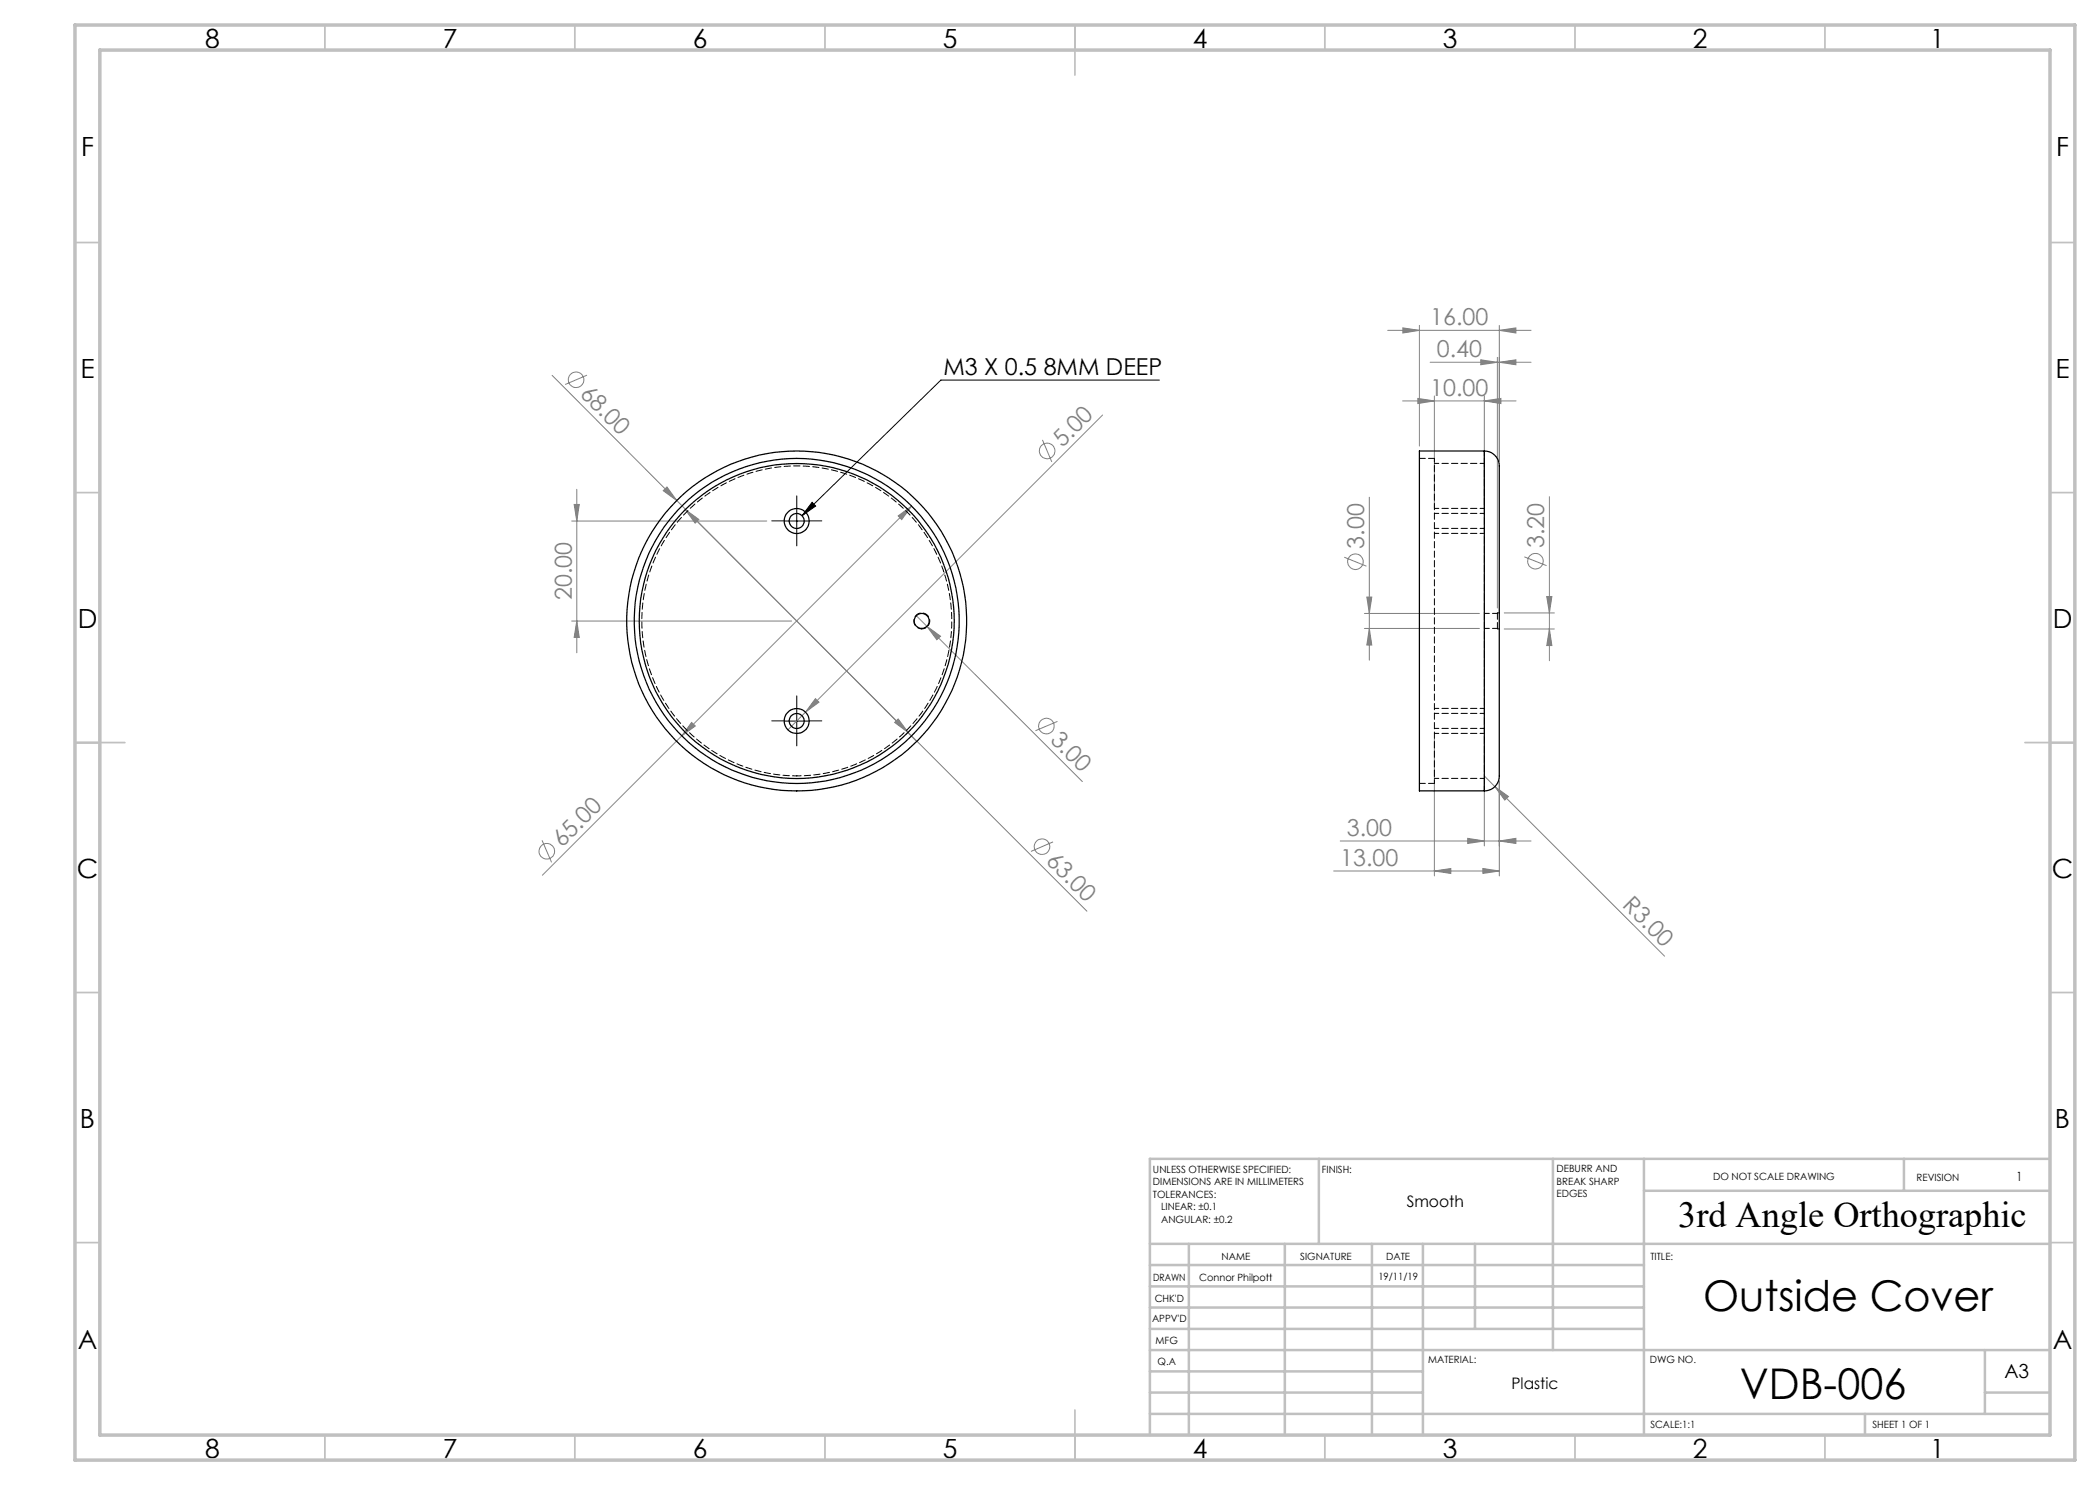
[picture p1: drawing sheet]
<svg xmlns="http://www.w3.org/2000/svg" width="420mm" height="297mm" viewBox="0 0 420 297" stroke-linecap="round" stroke-linejoin="round" font-family="sans-serif">
<g fill="none" stroke="#808080" stroke-width=".2">
<path d="M110.4 75.1l72.9 73.2M117.4 75l-4.4 1.9M277.5 66.1h28.7M280.6 65.6l3.3 .5-3.3 .5zM283.6 79.7l3.3 .5-3.3 .5zM283.9 65.1v24.1M286 72.5h20.2M286.9 79.2v22.5M296.2 72l3.3 .5-3.3 .5zM296.9 79.2v22.5M299.5 71.5v50.1M299.9 72.5l3.3-.5v1z"/>
<path d="M299.9 66.1l3.3-.5v1zM299.9 65.1v27.1M115.4 97.9v32.7M132.6 98.1l.8-.7 2 2.7zM208.5 88l1.9 4.4M220.5 83l-59.4 59.4M273.9 99.4v32.6M280.5 80.2h22.7M296.9 80.2l3.3-.5v1zM309.9 99.3v32.8M114.3 104.2h39.1M114.8 100.9h1.1l-.5 3.3z"/>
<path d="M137.1 101.9l44.5 44.6M137.1 101.9l2.7 2-.8 .7zM179.6 103.2l2.7-2-2 2.7zM182.3 101.2l-73.8 73.8M268.9 111.4l4.4 1.8M273.4 119.4h1l-.5 3.3zM304.9 111.4l4.4 1.7M309.4 119.3h1l-.5 3.3zM114.3 124.2h44M115.4 124.2l.5 3.3h-1.1zM163.1 139.7l.7 .7-2.7 2zM183.3 123.2l33.2 33.1"/>
<path d="M185.4 125.3l2.7 1.9-.7 .7zM272.9 122.7h23M272.9 125.7h23M273.9 125.7l.5 3.3h-1zM300.8 122.6h10.1M300.8 125.8h10.1M309.9 125.8l.5 3.3h-1zM138.3 144.5l.8 .7-2.8 2zM161.1 142.4l-3.5 3.6M178.9 144.5l.7-.7 2 2.7zM181.6 146.5l35.8 35.7M211.5 144.3l-4.4 1.9"/>
<path d="M286.9 147.7v27.5M296.9 155.2l2.1 2.1M296.9 156.7v12.5M299 157.3l2.7 2-.7 .7zM299 157.3l33.9 33.9M299.9 156.2v19M108.4 168.1l1.9 4.4M210.6 168.4l-4.4 1.9M266.7 174.2h33.2M268 168.2h38.2M286.9 174.2l3.3-.5v1zM293.5 167.7l3.4 .5-3.4 .5z"/>
<path d="M296.6 173.7l3.3 .5-3.3 .5zM299.9 168.2l3.3-.5v1z"/>
<circle cx="115.2" cy="75.9" r="1.55"/>
<circle cx="209.4" cy="90.2" r="1.57"/>
<circle cx="271.1" cy="112.3" r="1.56"/>
<circle cx="307.1" cy="112.2" r="1.55"/>
<circle cx="209.3" cy="145.2" r="1.56"/>
<circle cx="109.4" cy="170.3" r="1.56"/>
<circle cx="208.4" cy="169.3" r="1.56"/>
</g>
<path d="M231.9 76h-43.7l-27.8 27.1M156.8 104.2h5.1M159.3 101.7v5M162.4 100.5l.7 .7-2.7 1.9zM156.8 144.2h5.1M159.3 141.7v5" fill="none" stroke="#000" stroke-width=".2"/>
<path d="M156.9 104.2h-2.5M159.4 106.7v2.5M159.4 101.7v-2.5M161.9 104.2h2.5M156.9 144.2h-2.5M159.4 146.7v2.5M159.4 141.7v-2.5M161.9 144.2h2.5" fill="none" stroke="#000" stroke-width=".2" stroke-dasharray="15.2 1.3 1.3 1.3"/>
<g fill="none" stroke="#c0c0c0" stroke-width=".35">
<path d="M65 5v5M115 5v5M165 5v5M215 5v10M265 5v5M315 5v5M365 5v5M15 48.5h5M410 48.5h5M15 98.5h5M410 98.5h5M15 148.5h10"/>
<path d="M405 148.5h10M15 198.5h5M410 198.5h5M15 248.5h5M410 248.5h5M65 287v5M115 287v5M165 287v5M215 282v10M265 287v5M315 287v5M365 287v5"/>
</g>
<g fill="none" stroke="#c0c0c0" stroke-width=".5">
<path d="M263.8 231.8v17M310.6 231.8v38.2M328.8 231.8v55.2M328.8 238.2h81.2M380.8 231.8v6.4M410 231.8h-180v55.2M230 248.8h180M230 257.3h98.8M230 253h98.8M237.8 248.8v38.2M257 248.8v38.2M274.4 248.8v38.2"/>
<path d="M284.6 248.8v38.2M295 248.8v17M230 265.8h98.8M230 261.5h98.8M230 278.5h54.6M230 274.3h54.6M230 270h180M397 278.5h13M397 270v12.8M230 282.8h180M373 282.8v4.2"/>
</g>
<path d="M15 5h400v287h-400zM20 10h390v277h-390z" fill="none" stroke="#c0c0c0" stroke-width=".7"/>
<path d="M162.4 100.5l.7 .7-2.7 1.9z" fill="#000"/>
<g fill="#808080">
<path d="M132.6 98.1l.8-.7 2 2.7z"/>
<path d="M163.1 139.7l.7 .7-2.7 2z"/>
<path d="M185.4 125.3l2.7 1.9-.7 .7z"/>
<path d="M299 157.3l2.7 2-.7 .7z"/>
<path d="M299.9 72.5l3.3-.5v1zM296.2 72l3.3 .5-3.3 .5zM296.9 80.2l3.3-.5v1zM283.6 79.7l3.3 .5-3.3 .5z"/>
<path d="M286.9 174.2l3.3-.5v1zM296.6 173.7l3.3 .5-3.3 .5zM293.5 167.7l3.4 .5-3.4 .5zM299.9 168.2l3.3-.5v1z"/>
<path d="M179.6 103.2l.7 .7 2-2.7zM138.3 144.5l-2 2.7 2.8-2z"/>
<path d="M309.4 119.3h1l-.5 3.3zM309.9 125.8l.5 3.3h-1zM273.4 119.4h1l-.5 3.3zM273.9 125.7l.5 3.3h-1z"/>
<path d="M114.8 100.9h1.1l-.5 3.3zM115.4 124.2l.5 3.3h-1.1z"/>
<path d="M137.1 101.9l1.9 2.7 .8-.7zM179.6 143.8l-.7 .7 2.7 2z"/>
<path d="M280.6 65.6l3.3 .5-3.3 .5zM299.9 66.1l3.3-.5v1z"/>
</g>
<g fill="none" stroke="#000" stroke-width=".25">
<path d="M296.9 90.2a3.1 3.1 0 0 1 3 3.7v60.8a3.1 3.1 0 0 1-3 3.5M296.9 90.2h-13v68h13M296.9 90.2v68"/>
<circle cx="159.3" cy="104.2" r="2.49"/>
<circle cx="159.3" cy="104.2" r="1.51"/>
<circle cx="159.3" cy="124.2" r="34"/>
<circle cx="159.3" cy="124.2" r="32.5"/>
<circle cx="159.4" cy="124.2" r="31.5"/>
<circle cx="184.3" cy="124.2" r="1.5"/>
<circle cx="159.3" cy="144.2" r="1.5"/>
<circle cx="159.3" cy="144.2" r="2.49"/>
</g>
<path d="M296.9 92.7h-10M286.9 106.7h10M286.9 105.7h10M296.9 101.7h-10M296.9 102.7h-10M184.4 125.8a1.6 1.6 0 0 1-1.5-2.3 1.6 1.6 0 0 1 2.7-.3 1.6 1.6 0 0 1-.9 2.5l-.3 .1M159.4 155.2a31 31 0 0 1-27.4-45.7 31 31 0 0 1 53.2-2.5 31 31 0 0 1-23 48l-2.8 .2M286.9 155.7h10M286.9 146.7h10M286.9 145.7h10M296.9 141.7h-10M296.9 142.7h-10" fill="none" stroke="#000" stroke-width=".2" stroke-dasharray="1.3 .6" stroke-dashoffset=".4"/>
<path d="M286.9 156.7v-65" fill="none" stroke="#000" stroke-width=".2" stroke-dasharray="1.3 .6" stroke-dashoffset=".5"/>
<path d="M296.9 92.7v63" fill="none" stroke="#000" stroke-width=".2" stroke-dasharray="1.3 .6" stroke-dashoffset=".6"/>
<path d="M299.5 122.6v3.2M299.5 125.8h.4M299.9 122.6h-.4" fill="none" stroke="#000" stroke-width=".2" stroke-dasharray="1.3 .6"/>
<path d="M286.9 91.7h-3M283.9 156.7h3" fill="none" stroke="#000" stroke-width=".2" stroke-dasharray="1.3 .6" stroke-dashoffset=".1"/>
<path d="M296.9 90.2v2.5M296.9 125.7h2.6M299.5 122.7h-2.6M296.9 155.7v2.5" fill="none" stroke="#000" stroke-width=".2" stroke-dasharray="1.3 .6" stroke-dashoffset=".3"/>
<g font-size="8.5">
<text x="340.6" y="262.1">Outside Cover</text>
<text x="348" y="279.7">VDB-006</text>
</g>
<text font-size="7.3" x="335.6" y="245.3">3rd Angle Orthographic</text>
<g font-size="5.3">
<text x="41" y="9.5">8</text>
<text x="88.5" y="9.5">7</text>
<text x="138.5" y="9.5">6</text>
<text x="188.5" y="9.5">5</text>
<text x="238.5" y="9.5">4</text>
<text x="288.5" y="9.5">3</text>
<text x="338.5" y="9.5">2</text>
<text x="386" y="9.5">1</text>
<text x="16.2" y="31.3">F</text>
<text x="411.2" y="31.3">F</text>
<text x="16.1" y="75.5">E</text>
<text x="411.1" y="75.5">E</text>
<text x="15.5" y="125.5">D</text>
<text x="410.5" y="125.5">D</text>
<text x="15.4" y="175.5">C</text>
<text x="410.4" y="175.5">C</text>
<text x="16" y="225.5">B</text>
<text x="411" y="225.5">B</text>
<text x="15.5" y="269.8">A</text>
<text x="410.5" y="269.8">A</text>
<text x="41" y="291.5">8</text>
<text x="88.5" y="291.5">7</text>
<text x="138.5" y="291.5">6</text>
<text x="188.5" y="291.5">5</text>
<text x="238.5" y="291.5">4</text>
<text x="288.5" y="291.5">3</text>
<text x="338.5" y="291.5">2</text>
<text x="386" y="291.5">1</text>
</g>
<g font-size="4.7" fill="#808080">
<text x="286.1" y="65.1">16.00</text>
<text x="287.4" y="71.4">0.40</text>
<text x="115.8" y="79" transform="rotate(45 115.8 79)">68.00</text>
<text x="286.1" y="79.2">10.00</text>
<text x="212.5" y="89.6" transform="rotate(-45 212.5 89.6)">5.00</text>
<text x="272.8" y="109.8" transform="rotate(-90 272.8 109.8)">3.00</text>
<text x="308.8" y="109.7" transform="rotate(-90 308.8 109.7)">3.20</text>
<text x="114.3" y="120" transform="rotate(-90 114.3 120)">20.00</text>
<text x="209.9" y="148.2" transform="rotate(45 209.9 148.2)">3.00</text>
<text x="269.4" y="167.2">3.00</text>
<text x="112.4" y="169.6" transform="rotate(-45 112.4 169.6)">65.00</text>
<text x="209" y="172.3" transform="rotate(45 209 172.3)">63.00</text>
<text x="268.1" y="173.2">13.00</text>
<text x="324.3" y="181.2" transform="rotate(45 324.3 181.2)">R3.00</text>
</g>
<text font-size="4.7" x="188.7" y="75">M3 X 0.5 8MM DEEP</text>
<text font-size="3.9" x="400.9" y="275.5">A3</text>
<g font-size="3.2">
<text x="281.3" y="241.4">Smooth</text>
<text x="302.3" y="277.9">Plastic</text>
</g>
<text font-size="2.5" x="403.2" y="236.1">1</text>
<g font-size="2">
<text x="230.6" y="234.6">UNLESS OTHERWISE SPECIFIED:</text>
<text x="230.6" y="237.1">DIMENSIONS ARE IN MILLIMETERS</text>
<text x="230.6" y="239.6">TOLERANCES:</text>
<text x="264.4" y="234.6">FINISH:</text>
<text x="311.3" y="234.5">DEBURR AND</text>
<text x="311.3" y="237">BREAK SHARP</text>
<text x="311.3" y="239.5">EDGES</text>
<text x="342.6" y="236">DO NOT SCALE DRAWING</text>
<text x="383.3" y="236.2">REVISION</text>
<text x="232.2" y="242.1">LINEAR: ±0.1</text>
<text x="232.2" y="244.6">ANGULAR: ±0.2</text>
<text x="244.3" y="252">NAME</text>
<text x="260" y="251.9">SIGNATURE</text>
<text x="277.2" y="251.9">DATE</text>
<text x="330.1" y="251.9">TITLE:</text>
<text x="230.6" y="256.1">DRAWN</text>
<text x="239.8" y="256.1">Connor Philpott</text>
<text x="275.7" y="255.9">19/11/19</text>
<text x="230.9" y="260.3">CHK'D</text>
<text x="230.4" y="264.4">APPV'D</text>
<text x="231.1" y="268.8">MFG</text>
<text x="231.5" y="273">Q.A</text>
<text x="285.6" y="272.5">MATERIAL:</text>
<text x="330" y="272.5">DWG NO.</text>
<text x="330.1" y="285.6">SCALE:1:1</text>
<text x="374.5" y="285.6">SHEET 1 OF 1</text>
</g>
</svg>
